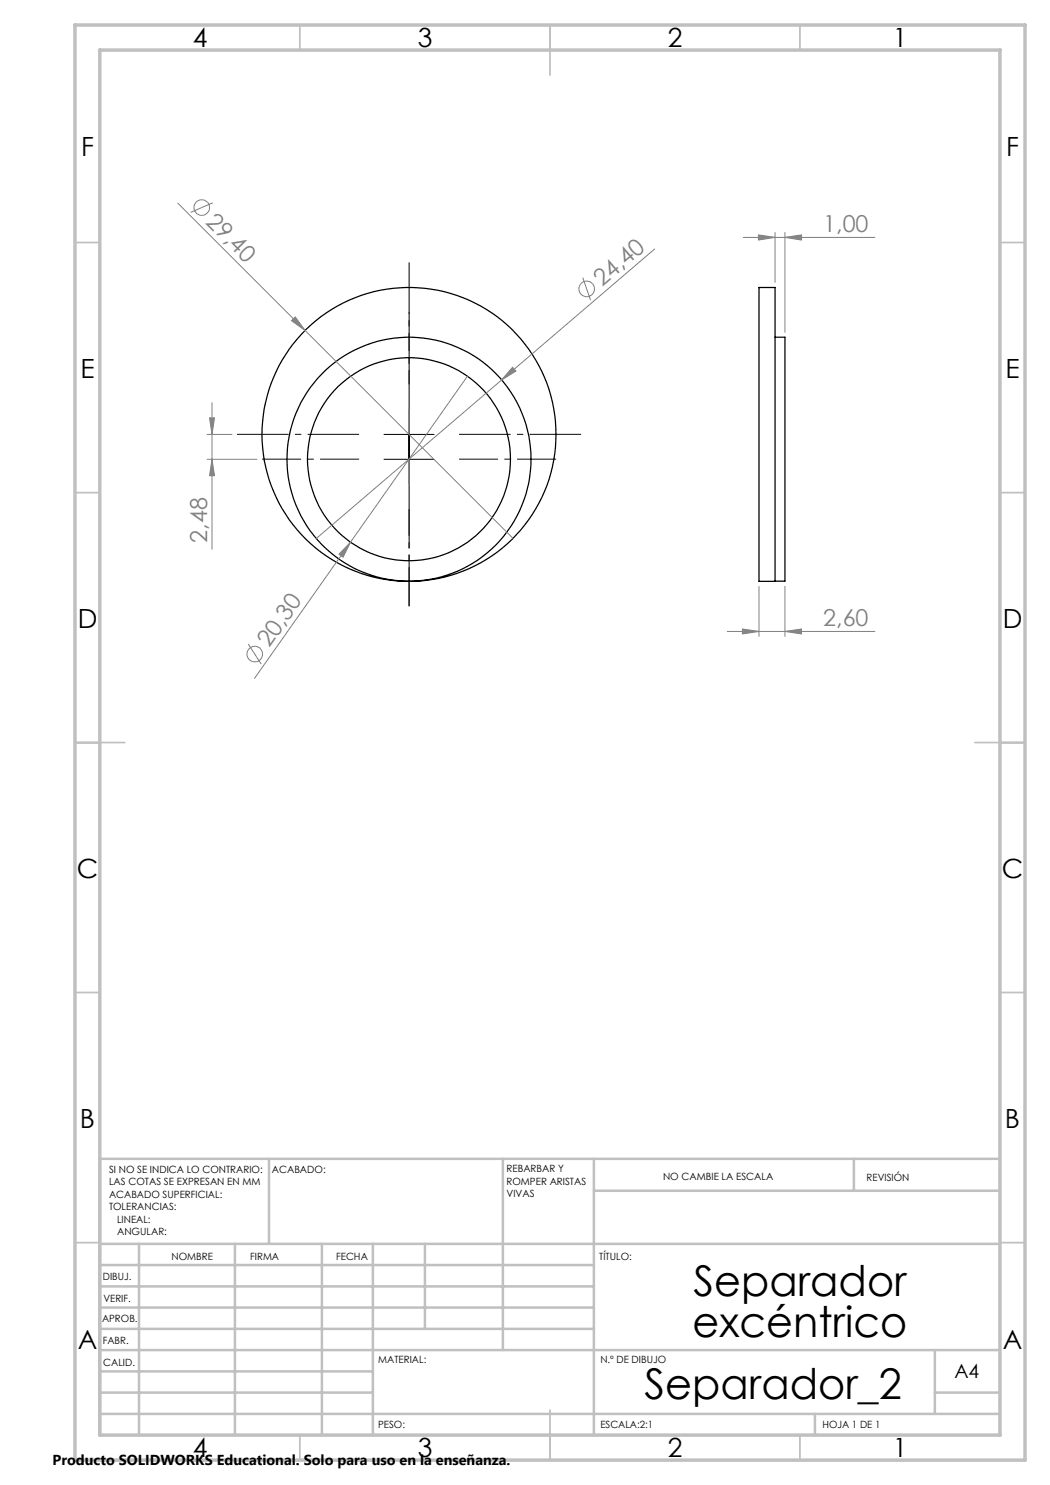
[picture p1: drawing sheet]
<svg xmlns="http://www.w3.org/2000/svg" width="210mm" height="297mm" viewBox="0 0 210 297" stroke-linecap="round" stroke-linejoin="round" font-family="sans-serif">
<g fill="none" stroke="#000" stroke-width=".25">
<path d="M155 67.4h2v48.8l-5.2 .1v-58.8h3.2v58.8"/>
<circle cx="81.8" cy="91.8" r="24.4"/>
<circle cx="81.8" cy="86.9" r="29.4"/>
<circle cx="81.8" cy="91.8" r="20.3"/>
</g>
<g fill="none" stroke="#808080" stroke-width=".2">
<path d="M35.6 40.6l25.4 25.5M42.5 40.6l-4.4 1.9M116.6 55.5l1.5 4.5M130.9 49.8l-30.6 26.2M148.7 47.5h26.3M151.7 47l3.3 .5-3.3 .5zM155 46.5v10M157 47.5l3.3-.5v1zM157 46.5v20M58.3 64.1l.8-.7 1.9 2.7zM61 66.1l41.6 41.6M93.5 75.2l-23.4 33.2"/>
<path d="M100.3 76l-37 31.7M102.5 73.4l.7 .8-2.9 1.8zM41.4 86.9h5M41.4 91.9h10M41.9 83.6h1l-.5 3.3zM42.4 91.9l.5 3.2h-1zM42.4 80.5v29.4M70.1 108.4l-1.5 3-.8-.6zM70.1 108.4l-19.2 27.3M151.8 117.3v10M157 117.3v10M49.6 128.8l2.6 4"/>
<path d="M145.5 126.3h29.5M148.5 125.8l3.3 .5-3.3 .5zM157 126.3l3.3-.5v1z"/>
<circle cx="40.3" cy="41.5" r="1.56"/>
<circle cx="117.3" cy="57.8" r="1.56"/>
<circle cx="51" cy="130.8" r="1.56"/>
</g>
<path d="M81.8 76.9v-24.4M71.8 86.9h-24.4M81.8 96.9v24.4M91.8 86.9h24.4" fill="none" stroke="#000" stroke-width=".2" stroke-dasharray="15.2 1.3 1.3 1.3" stroke-dashoffset="4.9" stroke-linecap="butt"/>
<path d="M71.8 91.8h-19.4M81.8 81.8v-19.4M91.8 91.8h19.4M81.8 101.8v19.4" fill="none" stroke="#000" stroke-width=".2" stroke-dasharray="15.2 1.3 1.3 1.3" stroke-dashoffset="7.4" stroke-linecap="butt"/>
<path d="M76.8 86.9h10M76.8 91.9h10M81.8 81.9v14.9" fill="none" stroke="#000" stroke-width=".2"/>
<g fill="none" stroke="#c0c0c0" stroke-width=".35">
<path d="M60 5v5M110 5v10M160 5v5M15 48.5h5M200 48.5h5M15 98.5h5M200 98.5h5M15 148.5h10M195 148.5h10M15 198.5h5M200 198.5h5M15 248.5h5"/>
<path d="M200 248.5h5M60 287v5M110 282v10M160 287v5"/>
</g>
<g fill="none" stroke="#c0c0c0" stroke-width=".5">
<path d="M53.8 231.8v17M100.6 231.8v38.2M118.8 231.8v55.2M118.8 238.2h81.2M170.8 231.8v6.4M200 231.8h-180v55.2M20 248.8h180M20 257.3h98.8M20 253h98.8M27.8 248.8v38.2M47 248.8v38.2M64.4 248.8v38.2"/>
<path d="M74.6 248.8v38.2M85 248.8v17M20 265.8h98.8M20 261.5h98.8M20 278.5h54.6M20 274.3h54.6M20 270h180M187 278.5h13M187 270v12.8M20 282.8h180M163 282.8v4.2"/>
</g>
<path d="M15 5h190v287h-190zM20 10h180v277h-180z" fill="none" stroke="#c0c0c0" stroke-width=".7"/>
<g fill="#808080">
<path d="M58.3 64.1l.8-.7 1.9 2.7z"/>
<path d="M102.5 73.4l.7 .8-2.9 1.8z"/>
<path d="M70.1 108.4l-1.5 3-.8-.6z"/>
<path d="M157 47.5l3.3-.5v1zM151.7 47l3.3 .5-3.3 .5z"/>
<path d="M148.5 125.8l3.3 .5-3.3 .5zM157 126.3l3.3-.5v1z"/>
<path d="M41.9 83.6h1l-.5 3.3zM42.4 91.9l.5 3.2h-1z"/>
</g>
<g font-size="8.5">
<text x="138.7" y="259.3">Separador</text>
<text x="138.5" y="267.4">excéntrico</text>
<text x="128.9" y="279.7">Separador_2</text>
</g>
<g font-size="5.3">
<text x="38.5" y="9.5">4</text>
<text x="83.5" y="9.5">3</text>
<text x="133.6" y="9.5">2</text>
<text x="178.6" y="9.5">1</text>
<text x="16.2" y="31.3">F</text>
<text x="201.2" y="31.3">F</text>
<text x="16.1" y="75.5">E</text>
<text x="201.1" y="75.5">E</text>
<text x="15.5" y="125.5">D</text>
<text x="200.5" y="125.5">D</text>
<text x="15.4" y="175.5">C</text>
<text x="200.4" y="175.5">C</text>
<text x="16" y="225.5">B</text>
<text x="201" y="225.5">B</text>
<text x="15.5" y="269.8">A</text>
<text x="200.5" y="269.8">A</text>
<text x="38.5" y="291.5">4</text>
<text x="83.5" y="291.5">3</text>
<text x="133.6" y="291.5">2</text>
<text x="178.6" y="291.5">1</text>
</g>
<g font-size="4.7" fill="#808080">
<text x="41" y="44.5" transform="rotate(45 41 44.5)">29,40</text>
<text x="164.7" y="46.5">1,00</text>
<text x="120.4" y="57.4" transform="rotate(-41 120.4 57.4)">24,40</text>
<text x="41.4" y="108.5" transform="rotate(-90 41.4 108.5)">2,48</text>
<text x="164.7" y="125.3">2,60</text>
<text x="53.8" y="129.7" transform="rotate(-55 53.8 129.7)">20,30</text>
</g>
<text font-size="3.9" x="190.9" y="275.5">A4</text>
<text font-size="2.9" x="10.5" y="292.9">Producto SOLIDWORKS Educational. Solo para uso en la enseñanza.</text>
<g font-size="2">
<text x="21.8" y="234.6">SI NO SE INDICA LO CONTRARIO:</text>
<text x="21.8" y="237.1">LAS COTAS SE EXPRESAN EN MM</text>
<text x="21.8" y="239.6">ACABADO SUPERFICIAL:</text>
<text x="54.4" y="234.6">ACABADO:</text>
<text x="101.3" y="234.5">REBARBAR Y</text>
<text x="101.3" y="237">ROMPER ARISTAS</text>
<text x="101.3" y="239.5">VIVAS</text>
<text x="132.6" y="236">NO CAMBIE LA ESCALA</text>
<text x="173.3" y="236.2">REVISIÓN</text>
<text x="21.8" y="242.1">TOLERANCIAS:</text>
<text x="23.4" y="244.6">LINEAL:</text>
<text x="23.4" y="247.1">ANGULAR:</text>
<text x="34.3" y="252">NOMBRE</text>
<text x="50" y="251.9">FIRMA</text>
<text x="67.2" y="251.9">FECHA</text>
<text x="119.9" y="251.9">TÍTULO:</text>
<text x="20.6" y="256.1">DIBUJ.</text>
<text x="20.7" y="260.3">VERIF.</text>
<text x="20.4" y="264.4">APROB.</text>
<text x="20.5" y="268.8">FABR.</text>
<text x="20.7" y="273.1">CALID.</text>
<text x="75.6" y="272.5">MATERIAL:</text>
<text x="120.1" y="272.5">N.º DE DIBUJO</text>
<text x="75.6" y="285.5">PESO:</text>
<text x="120.1" y="285.6">ESCALA:2:1</text>
<text x="164.5" y="285.6">HOJA 1 DE 1</text>
</g>
</svg>
